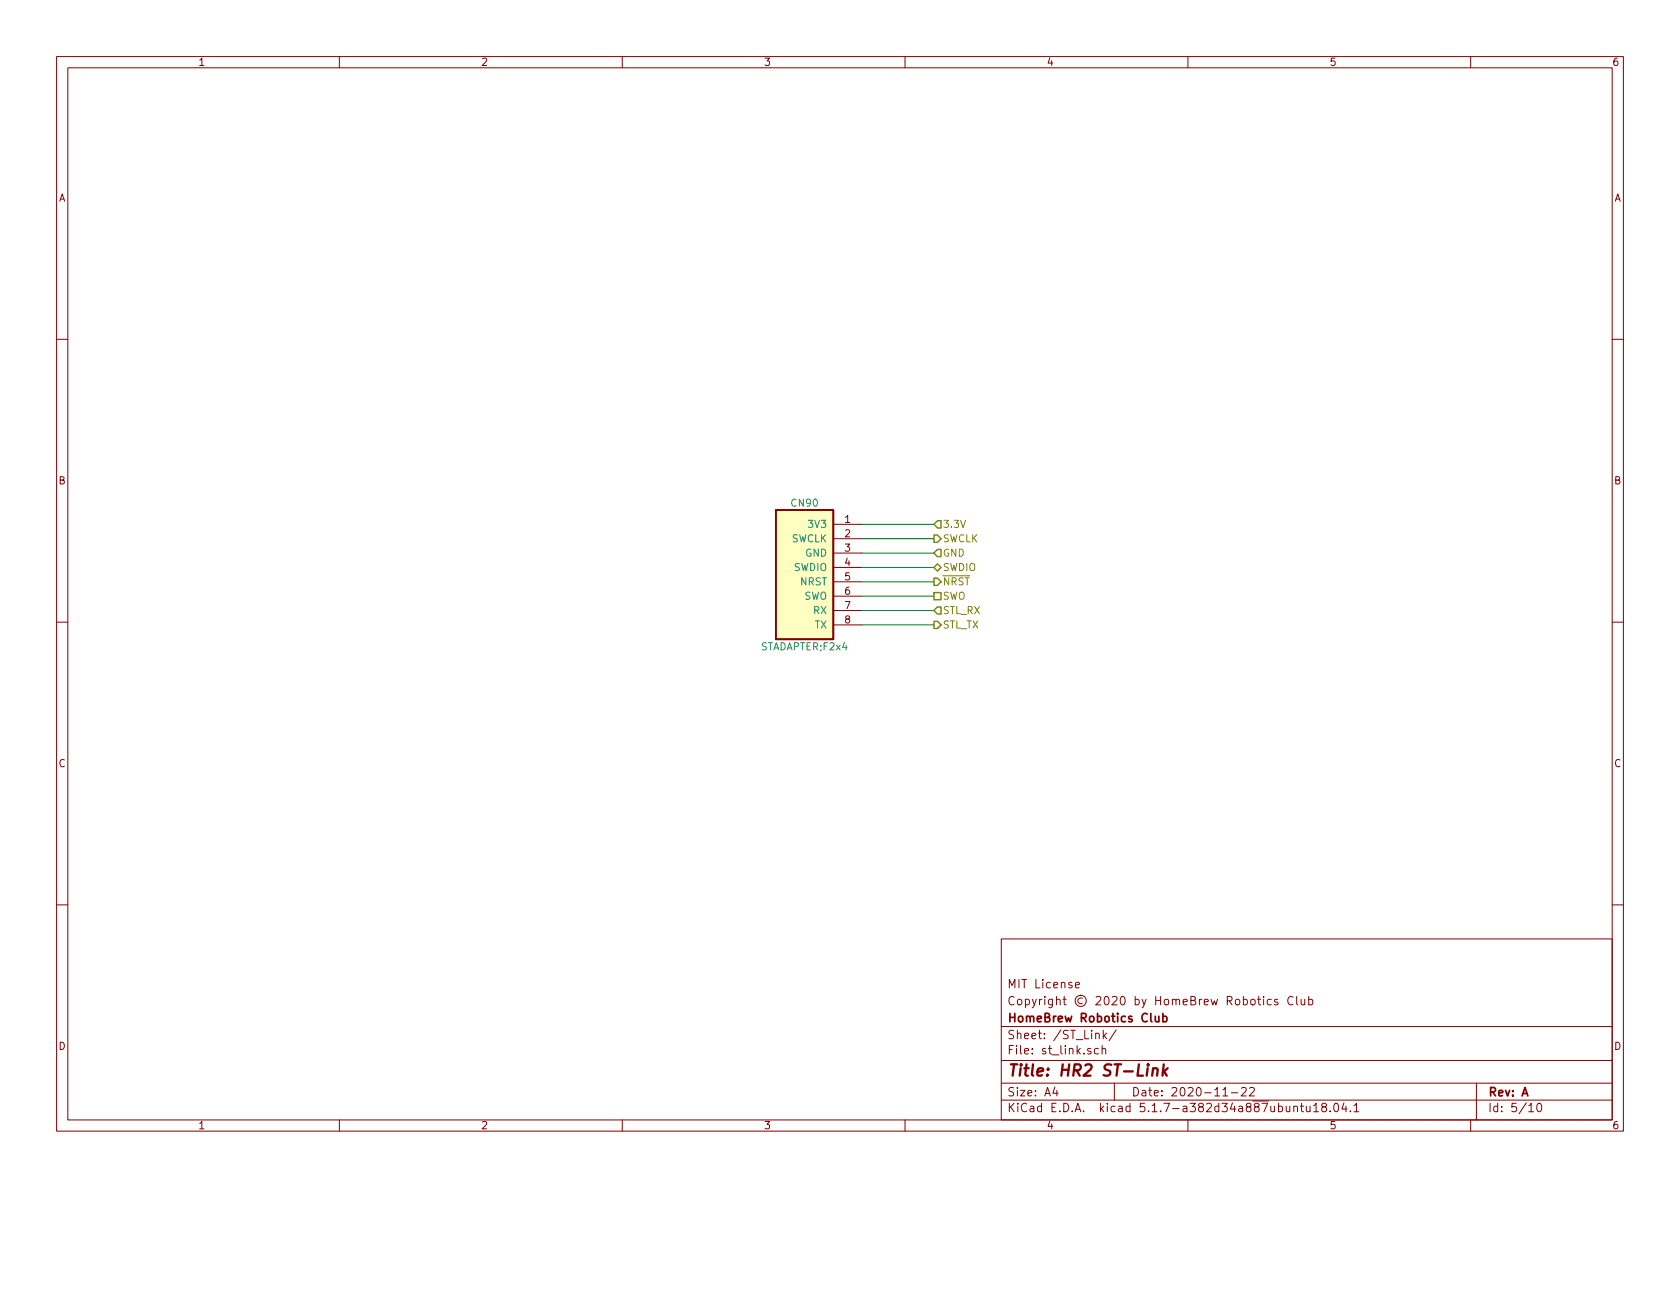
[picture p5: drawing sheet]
<svg xmlns="http://www.w3.org/2000/svg" width="279mm" height="216mm" viewBox="0 0 279 216" stroke-linecap="round" stroke-linejoin="round" font-family="sans-serif">
<g fill="none" stroke="#840000" stroke-width=".17">
<path d="M9.4 9.4h260.6v178.7h-260.6zM11.3 11.3h256.8v175h-256.8zM56.4 9.4v1.9M103.5 9.4v1.9M150.5 9.4v1.9M197.6 9.4v1.9M244.6 9.4v1.9M9.4 56.4h1.9M268.1 56.4h1.9M138.6 99.2h4.8M138.6 96.8h4.8M138.6 94.4h4.8"/>
<path d="M138.6 92h4.8M138.6 89.6h4.8M138.6 87.2h4.8M9.4 103.5h1.9M138.6 103.9h4.8M138.6 101.6h4.8M268.1 103.5h1.9M9.4 150.5h1.9M166.5 156.2h101.6v30.1h-101.6zM268.1 150.5h1.9M166.5 176.4h101.6M166.5 170.8h101.6"/>
<path d="M178.9 163.9l.6-.2v-.2l-.4-.1-.2 .2v.7h.6M181.4 174.5l-.3-.1-.2 .2v.2l.5 .1v.3h-.5M182.2 172l.2-.1h.3l.1 .9M182.7 174.5l-.4-.1-.3 .2 .1 .6 .2 .1 .4-.1M183.3 174.5l.2-.1 .3 .1 .1 .8M183.3 173.9v1.4M183.5 171.4v1.4M183.6 172.3l.4 .5M184 171.9l-.5 .5M185.6 171.3l-1.2 1.8M209.1 166.2h.6M209.3 165.7v1.3l.4 .1"/>
<path d="M210.2 165.7v.2M210.2 166.2v.9M211.4 166.3l-.4-.1-.2 .3 .1 .6h.5M212.5 166.3a.33 .33 0 0 0-.6 .2l.7 .4-.2 .2h-.5M215.1 165.9a.66 .66 0 0 0-.9 .2 .66 .66 0 0 0 .1 .9 .52 .52 0 0 0 .8 0M215.6 165.7v1.3l.2 .1M216.4 166.2l.1 .9h.3l.2-.1M217 166.2v.9M217.7 166.3l.4-.1 .2 .3v.5l-.2 .1h-.4M217.7 165.7v1.4M56.4 186.3v1.8M103.5 186.3v1.8"/>
<path d="M150.5 186.3v1.8M166.5 183h101.6M166.5 180.2h101.6M175.4 180.8l-.3 1h.9M175.8 181.4v.9M185.3 180.2v2.8M197.6 186.3v1.8M203.4 182.3h.8M204.8 181.8h1.1M206.5 181l.2-.1h.3l.2 .1 .1 .3-.1 .2-.8 .8h.9M207.8 181l.2-.1h.3l.3 .1v.3l-.9 1h.9M215.2 184.1a.35 .35 0 0 1 .6 .1v.7"/>
<path d="M215.2 184v.9M216.2 184h.6M216.5 183.5v1.2l.3 .2M217.3 184v.7a.37 .37 0 0 0 .6 .1M217.9 184v.9M218.5 183.9l.4-.4v1.4M218.5 184.9h.8M220.1 184.1l-.3-.3 .1-.1 .2-.2 .4 .1 .1 .2-.1 .2-.5 .2a.45 .45 0 0 0-.1 .6l.2 .1 .4-.1a.45 .45 0 0 0-.1-.7M221.2 184.8v.1M222 183.7l.1-.2a.76 .76 0 0 1 .6 .6 .76 .76 0 0 1-.3 .7l-.1 .1a.75 .75 0 0 1-.3-1.2zM223.5 183.4l-.3 1.1h.8M223.8 184v.9"/>
<path d="M224.6 184.8v.1M225.2 183.9l.4-.4v1.4M225.2 184.9h.8M244.6 186.3v1.8M245.5 180.2v6.1M254.2 183.9l.4-.4v1.4M254.2 184.9h.9M255.7 183.7l.4-.2a.89 .89 0 0 1 0 1.4 .75 .75 0 0 1-.4-1.2z"/>
</g>
<path d="M191.8 177.8a.47 .47 0 0 1 .7 .1l-.1 1M191.8 177.7l-.2 1.2M193.5 177l-.2 1.9M193.6 178.2l.4 .7M194.2 177.7l-.8 .7" fill="none" stroke="#840000" stroke-width=".38"/>
<path d="M129 84.8h9.6v21.5h-9.6zM192.1 169l.1 .9 .3 .1 .2-.2M192.7 169v1M193.4 169.1l.4-.1 .3 .3-.1 .6h-.6M193.4 168.6v1.4" fill="none" stroke="#840000" stroke-width=".29"/>
<path d="M129 84.8h9.6v21.5h-9.6z" fill="#ffffc2" stroke="#ffffc2" stroke-width=".17"/>
<path d="M143.4 99.2h11.9M143.4 96.8h11.9M143.4 94.4h11.9M143.4 92h11.9M143.4 89.6h11.9M143.4 87.2h11.9M143.4 103.9h11.9M143.4 101.6h11.9" fill="none" stroke="#008400" stroke-width=".17"/>
<path d="M155.3 98.6h1.2v1.2h-1.2zM155.3 96.2h.6l.6 .6-.6 .6h-.6zM155.3 94.4l.6-.6 .6 .6-.6 .6zM155.3 89h.6l.6 .6-.6 .6h-.6zM155.9 91.4h.6v1.2h-.6l-.6-.6zM155.9 86.6h.6v1.2h-.6l-.6-.6zM155.3 103.3h.6l.6 .6-.6 .6h-.6zM155.9 101h.6v1.1h-.6l-.6-.5z" fill="none" stroke="#848400" stroke-width=".24"/>
<text font-size="2.6" fill="#840000" x="167.5" y="179">Title: HR2 ST-Link</text>
<g font-size="2" fill="#840000">
<text x="167.5" y="167.2">Copyright © 2020 by HomeBrew Robotics Club</text>
<text x="167.5" y="164.4">MIT License</text>
<text x="167.5" y="172.9">Sheet: /ST_Link/</text>
<text x="167.5" y="170">HomeBrew Robotics Club</text>
<text x="167.5" y="175.4">File: st_link.sch</text>
<text x="167.5" y="185">KiCad E.D.A. kicad 5.1.7-a382d34a887ubuntu18.04.1</text>
<text x="167.5" y="182.4">Size: A4</text>
<text x="188.1" y="182.4">Date: 2020-11-22</text>
<text x="247.4" y="182.4">Rev: A</text>
<text x="247.4" y="185">Id: 5/10</text>
</g>
<g font-size="1.7" fill="#840000">
<text x="32.9" y="10.9">1</text>
<text x="80" y="10.9">2</text>
<text x="127" y="10.9">3</text>
<text x="174" y="10.9">4</text>
<text x="221.1" y="10.9">5</text>
<text x="268.1" y="10.9">6</text>
<text x="9.7" y="33.5">A</text>
<text x="268.5" y="33.5">A</text>
<text x="9.7" y="80.5">B</text>
<text x="268.5" y="80.5">B</text>
<text x="140.5" y="89.4">2</text>
<text x="140.5" y="87">1</text>
<text x="140.5" y="94.1">4</text>
<text x="140.5" y="91.8">3</text>
<text x="140.5" y="101.3">7</text>
<text x="140.5" y="98.9">6</text>
<text x="140.5" y="96.5">5</text>
<text x="140.5" y="103.7">8</text>
<text x="9.7" y="127.6">C</text>
<text x="268.5" y="127.6">C</text>
<text x="9.7" y="174.6">D</text>
<text x="268.5" y="174.6">D</text>
<text x="32.9" y="187.8">1</text>
<text x="80" y="187.8">2</text>
<text x="127" y="187.8">3</text>
<text x="174" y="187.8">4</text>
<text x="221.1" y="187.8">5</text>
<text x="268.1" y="187.8">6</text>
</g>
<g font-size="1.7" fill="#008484">
<text x="131.7" y="84.3">CN90</text>
<text x="134.7" y="87.8">3V3</text>
<text x="131.5" y="90.2">SWCLK</text>
<text x="132" y="95">SWDIO</text>
<text x="133.9" y="92.6">GND</text>
<text x="133.1" y="97.4">NRST</text>
<text x="133.7" y="99.8">SWO</text>
<text x="135.3" y="102.1">RX</text>
<text x="135.5" y="104.5">TX</text>
<text x="126.6" y="108.2">STADAPTER;F2x4</text>
</g>
<g font-size="1.7" fill="#848400">
<text x="156.7" y="87.8">3.3V</text>
<text x="156.7" y="95">SWDIO</text>
<text x="156.7" y="92.6">GND</text>
<text x="156.7" y="90.2">SWCLK</text>
<text x="156.7" y="99.8">SWO</text>
<text x="156.7" y="97.4">NRST</text>
<text x="156.7" y="104.5">STL_TX</text>
<text x="156.7" y="102.1">STL_RX</text>
</g>
</svg>
